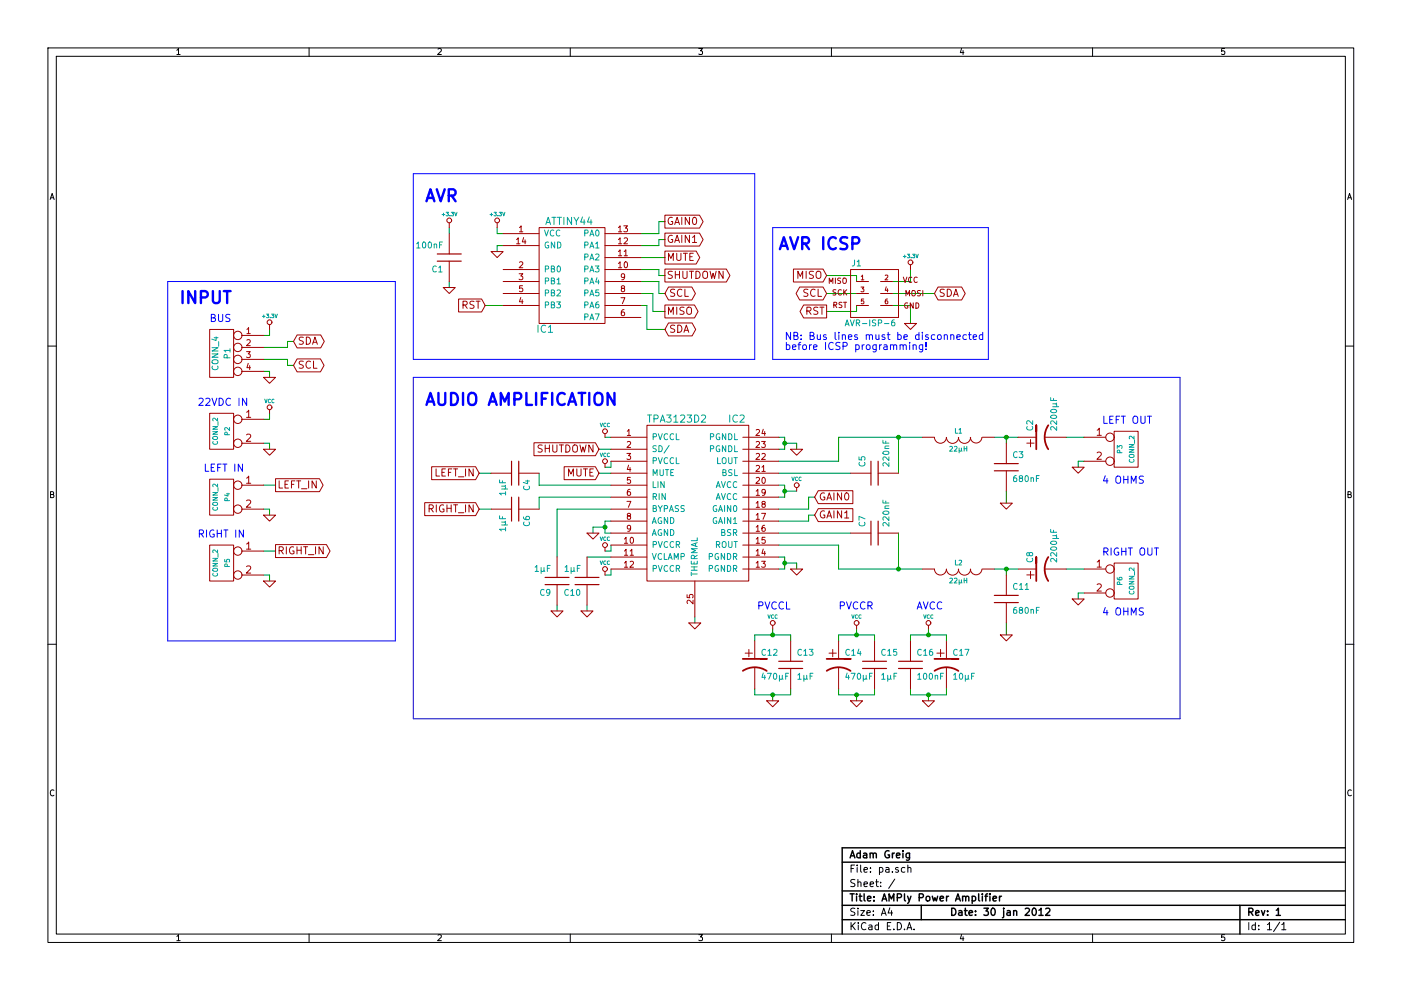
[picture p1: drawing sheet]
EESchema Schematic File Version 2  date Mon 30 Jan 2012 23:05:08 GMT
LIBS:power
LIBS:device
LIBS:transistors
LIBS:conn
LIBS:linear
LIBS:regul
LIBS:74xx
LIBS:cmos4000
LIBS:adc-dac
LIBS:memory
LIBS:xilinx
LIBS:special
LIBS:microcontrollers
LIBS:dsp
LIBS:microchip
LIBS:analog_switches
LIBS:motorola
LIBS:texas
LIBS:intel
LIBS:audio
LIBS:interface
LIBS:digital-audio
LIBS:philips
LIBS:display
LIBS:cypress
LIBS:siliconi
LIBS:opto
LIBS:atmel
LIBS:contrib
LIBS:valves
LIBS:amp1
LIBS:amp-cache
EELAYER 24  0
EELAYER END
$Descr A4 11700 8267
Sheet 1 1
Title "AMPly Power Amplifier"
Date "30 jan 2012"
Rev "1"
Comp "Adam Greig"
Comment1 ""
Comment2 ""
Comment3 ""
Comment4 ""
$EndDescr
$Comp
L CP1 C17
U 1 1
P 7900 5550
F 0 "C17" H 7950 5650 50  0000 L CNN
F 1 "10µF" H 7950 5450 50  0000 L CNN
F 2 "RADIAL1.5" H 7900 5550 60  0001 C CNN
F 4 "9692363" H 7900 5550 60  0001 C CNN "Farnell"
	1    7900 5550
	1    0    0    -1  
$EndComp
Wire Wire Line
	2450 2850 2400 2850
Wire Wire Line
	2400 2850 2400 2900
Wire Wire Line
	2400 2900 2200 2900
Wire Wire Line
	2200 4600 2300 4600
Wire Wire Line
	5100 4050 4500 4050
Wire Wire Line
	4500 4050 4500 3950
Wire Wire Line
	4000 4250 4100 4250
Connection ~ 7750 5800
Wire Wire Line
	7900 5750 7900 5800
Wire Wire Line
	7900 5800 7600 5800
Connection ~ 7750 5300
Wire Wire Line
	7900 5350 7900 5300
Wire Wire Line
	7900 5300 7600 5300
Wire Wire Line
	6800 4150 6750 4150
Wire Wire Line
	6750 4150 6750 4250
Wire Wire Line
	6750 4250 6500 4250
Connection ~ 7150 5800
Wire Wire Line
	7300 5750 7300 5800
Wire Wire Line
	7300 5800 7000 5800
Connection ~ 7150 5300
Wire Wire Line
	7300 5300 7000 5300
Wire Wire Line
	7300 5300 7300 5350
Wire Bus Line
	9850 3150 9850 6000
Wire Bus Line
	9850 6000 3450 6000
Wire Bus Line
	3450 6000 3450 3150
Wire Wire Line
	6450 5800 6450 5850
Wire Wire Line
	6300 5750 6300 5800
Wire Wire Line
	6450 5300 6450 5250
Wire Wire Line
	6300 5350 6300 5300
Wire Wire Line
	2200 3700 2250 3700
Wire Wire Line
	5100 3850 5100 3900
Wire Wire Line
	5100 3900 5050 3900
Wire Wire Line
	5050 4600 5100 4600
Wire Wire Line
	5100 4600 5100 4550
Wire Wire Line
	4950 4450 4950 4400
Wire Wire Line
	4950 4400 5050 4400
Wire Wire Line
	5100 4450 5050 4450
Wire Wire Line
	6650 4750 6650 4700
Wire Wire Line
	6650 4700 6550 4700
Wire Wire Line
	6500 4750 6550 4750
Wire Wire Line
	6550 4100 6650 4100
Wire Wire Line
	6500 4150 6550 4150
Wire Wire Line
	6650 3750 6650 3700
Wire Wire Line
	6650 3700 6550 3700
Wire Wire Line
	6500 3750 6550 3750
Wire Wire Line
	4650 5050 4650 5100
Wire Wire Line
	4900 5050 4900 5100
Wire Wire Line
	5000 3950 5100 3950
Wire Notes Line
	3450 3150 9850 3150
Wire Notes Line
	6300 1450 3450 1450
Wire Notes Line
	6300 1450 6300 3000
Wire Notes Line
	6300 3000 3450 3000
Wire Notes Line
	3450 3000 3450 1450
Wire Notes Line
	3300 2350 1400 2350
Wire Notes Line
	3300 2350 3300 5350
Wire Notes Line
	3300 5350 1400 5350
Wire Notes Line
	1400 5350 1400 2350
Wire Wire Line
	5550 2000 5500 2000
Wire Wire Line
	5500 2000 5500 2050
Wire Wire Line
	5500 2050 5350 2050
Wire Wire Line
	5550 2300 5500 2300
Wire Wire Line
	5500 2300 5500 2250
Wire Wire Line
	5500 2250 5350 2250
Wire Wire Line
	5550 2600 5450 2600
Wire Wire Line
	5450 2600 5450 2450
Wire Wire Line
	5450 2450 5350 2450
Wire Wire Line
	7150 2550 7150 2600
Wire Wire Line
	7150 2600 6900 2600
Wire Wire Line
	7450 2450 7800 2450
Wire Wire Line
	4050 2550 4200 2550
Wire Wire Line
	3750 2350 3750 2400
Wire Wire Line
	4150 1900 4150 1950
Wire Wire Line
	4150 1950 4200 1950
Wire Wire Line
	6500 3950 7100 3950
Connection ~ 7500 4750
Wire Wire Line
	7500 4450 7500 4750
Wire Wire Line
	7700 4750 7000 4750
Wire Wire Line
	7000 4750 7000 4550
Wire Wire Line
	7000 4550 6500 4550
Wire Wire Line
	8300 4750 8500 4750
Wire Wire Line
	8400 4100 8400 4200
Wire Wire Line
	8300 3650 8500 3650
Wire Wire Line
	9050 4750 8900 4750
Wire Wire Line
	9000 3900 9000 3850
Wire Wire Line
	9000 3850 9050 3850
Wire Wire Line
	2250 4300 2250 4250
Wire Wire Line
	2250 4250 2200 4250
Wire Wire Line
	2250 3700 2250 3750
Wire Wire Line
	2250 3450 2250 3500
Wire Wire Line
	2200 4800 2250 4800
Wire Wire Line
	2250 4800 2250 4850
Wire Wire Line
	5800 5150 5800 5200
Wire Wire Line
	9050 4950 9000 4950
Wire Wire Line
	9000 4950 9000 5000
Wire Wire Line
	9050 3650 8900 3650
Wire Wire Line
	6500 3850 7000 3850
Wire Wire Line
	7000 3850 7000 3650
Wire Wire Line
	7000 3650 7700 3650
Wire Wire Line
	8400 3700 8400 3650
Connection ~ 8400 3650
Wire Wire Line
	8400 5200 8400 5300
Wire Wire Line
	8400 4800 8400 4750
Connection ~ 8400 4750
Wire Wire Line
	7500 3950 7500 3650
Connection ~ 7500 3650
Wire Wire Line
	6500 4450 7100 4450
Wire Wire Line
	2200 3100 2250 3100
Wire Wire Line
	2250 3100 2250 3150
Wire Wire Line
	4200 2050 4150 2050
Wire Wire Line
	4150 2050 4150 2100
Wire Wire Line
	7450 2550 7600 2550
Wire Wire Line
	7600 2550 7600 2700
Wire Wire Line
	2200 2800 2250 2800
Wire Wire Line
	2250 2800 2250 2750
Wire Wire Line
	3750 1950 3750 1900
Wire Wire Line
	7450 2350 7600 2350
Wire Wire Line
	7600 2350 7600 2250
Wire Wire Line
	6900 2450 7150 2450
Wire Wire Line
	6900 2300 7150 2300
Wire Wire Line
	7150 2300 7150 2350
Wire Wire Line
	5350 2550 5400 2550
Wire Wire Line
	5400 2550 5400 2750
Wire Wire Line
	5400 2750 5550 2750
Wire Wire Line
	5350 2350 5500 2350
Wire Wire Line
	5500 2350 5500 2450
Wire Wire Line
	5500 2450 5550 2450
Wire Wire Line
	5350 2150 5550 2150
Wire Wire Line
	5350 1950 5500 1950
Wire Wire Line
	5500 1950 5500 1850
Wire Wire Line
	5500 1850 5550 1850
Wire Notes Line
	6450 3000 6450 1900
Wire Notes Line
	6450 3000 8250 3000
Wire Notes Line
	8250 3000 8250 1900
Wire Notes Line
	8250 1900 6450 1900
Wire Wire Line
	5000 3750 5100 3750
Wire Wire Line
	5100 3650 5050 3650
Wire Wire Line
	5100 4650 4900 4650
Wire Wire Line
	5100 4250 4650 4250
Wire Wire Line
	4650 4250 4650 4650
Wire Wire Line
	6500 3650 6550 3650
Wire Wire Line
	6550 3650 6550 3750
Connection ~ 6550 3700
Wire Wire Line
	6500 4050 6550 4050
Wire Wire Line
	6550 4050 6550 4150
Connection ~ 6550 4100
Wire Wire Line
	6500 4650 6550 4650
Wire Wire Line
	6550 4650 6550 4750
Connection ~ 6550 4700
Wire Wire Line
	5100 4350 5050 4350
Wire Wire Line
	5050 4350 5050 4450
Connection ~ 5050 4400
Wire Wire Line
	5100 4750 5100 4800
Wire Wire Line
	2250 3500 2200 3500
Wire Wire Line
	5100 4800 5050 4800
Wire Wire Line
	6300 5300 6600 5300
Wire Wire Line
	6600 5300 6600 5350
Connection ~ 6450 5300
Wire Wire Line
	6300 5800 6600 5800
Wire Wire Line
	6600 5800 6600 5750
Connection ~ 6450 5800
Wire Wire Line
	7000 5300 7000 5350
Wire Wire Line
	7150 5300 7150 5250
Wire Wire Line
	7000 5800 7000 5750
Wire Wire Line
	7150 5800 7150 5850
Wire Wire Line
	6500 4350 6750 4350
Wire Wire Line
	6750 4350 6750 4300
Wire Wire Line
	6750 4300 6800 4300
Wire Wire Line
	7600 5300 7600 5350
Wire Wire Line
	7750 5300 7750 5250
Wire Wire Line
	7600 5800 7600 5750
Wire Wire Line
	7750 5800 7750 5850
Wire Wire Line
	4000 3950 4100 3950
Wire Wire Line
	4500 4250 4500 4150
Wire Wire Line
	4500 4150 5100 4150
Wire Wire Line
	2200 4050 2300 4050
Wire Wire Line
	2200 3000 2400 3000
Wire Wire Line
	2400 3000 2400 3050
Wire Wire Line
	2400 3050 2450 3050
Text GLabel 4000 4250 0    60   Input ~ 0
RIGHT_IN
Text GLabel 4000 3950 0    60   Input ~ 0
LEFT_IN
Text GLabel 2300 4600 2    60   Output ~ 0
RIGHT_IN
Text GLabel 2300 4050 2    60   Output ~ 0
LEFT_IN
Text Notes 9200 5150 0    60   ~ 0
4 OHMS
Text Notes 9200 4050 0    60   ~ 0
4 OHMS
Text Notes 7650 5100 0    60   ~ 0
AVCC
Text Notes 7000 5100 0    60   ~ 0
PVCCR
Text Notes 6600 5100 2    60   ~ 0
PVCCL
$Comp
L GND #PWR01
U 1 1
P 7750 5850
F 0 "#PWR01" H 7750 5850 30  0001 C CNN
F 1 "GND" H 7750 5780 30  0001 C CNN
	1    7750 5850
	1    0    0    -1  
$EndComp
$Comp
L VCC #PWR02
U 1 1
P 7750 5250
F 0 "#PWR02" H 7750 5350 30  0001 C CNN
F 1 "VCC" H 7750 5350 30  0000 C CNN
	1    7750 5250
	1    0    0    -1  
$EndComp
$Comp
L GND #PWR03
U 1 1
P 7150 5850
F 0 "#PWR03" H 7150 5850 30  0001 C CNN
F 1 "GND" H 7150 5780 30  0001 C CNN
	1    7150 5850
	1    0    0    -1  
$EndComp
$Comp
L VCC #PWR04
U 1 1
P 7150 5250
F 0 "#PWR04" H 7150 5350 30  0001 C CNN
F 1 "VCC" H 7150 5350 30  0000 C CNN
	1    7150 5250
	1    0    0    -1  
$EndComp
$Comp
L GND #PWR05
U 1 1
P 6450 5850
F 0 "#PWR05" H 6450 5850 30  0001 C CNN
F 1 "GND" H 6450 5780 30  0001 C CNN
	1    6450 5850
	1    0    0    -1  
$EndComp
$Comp
L VCC #PWR06
U 1 1
P 6450 5250
F 0 "#PWR06" H 6450 5350 30  0001 C CNN
F 1 "VCC" H 6450 5350 30  0000 C CNN
	1    6450 5250
	1    0    0    -1  
$EndComp
$Comp
L VCC #PWR07
U 1 1
P 5050 3900
F 0 "#PWR07" H 5050 4000 30  0001 C CNN
F 1 "VCC" H 5050 4000 30  0000 C CNN
	1    5050 3900
	1    0    0    -1  
$EndComp
$Comp
L VCC #PWR08
U 1 1
P 5050 4800
F 0 "#PWR08" H 5050 4900 30  0001 C CNN
F 1 "VCC" H 5050 4900 30  0000 C CNN
	1    5050 4800
	1    0    0    -1  
$EndComp
$Comp
L TPA3123D2 IC2
U 1 1
P 5800 4150
F 0 "IC2" H 6150 4800 60  0000 C CNN
F 1 "TPA3123D2" H 5650 4800 60  0000 C CNN
F 2 "24HPSSOP" H 6210 4860 60  0001 C CNN
F 4 "1632099" H 5800 4150 60  0001 C CNN "Farnell"
	1    5800 4150
	1    0    0    -1  
$EndComp
$Comp
L VCC #PWR09
U 1 1
P 5050 4600
F 0 "#PWR09" H 5050 4700 30  0001 C CNN
F 1 "VCC" H 5050 4700 30  0000 C CNN
	1    5050 4600
	1    0    0    -1  
$EndComp
Text Notes 6550 2850 0    60   ~ 0
NB: Bus lines must be disconnected\nbefore ICSP programming!
Text GLabel 6800 4300 2    60   Input ~ 0
GAIN1
Text GLabel 6800 4150 2    60   Input ~ 0
GAIN0
Text GLabel 5000 3950 0    60   Input ~ 0
MUTE
Text GLabel 5000 3750 0    60   Input ~ 0
SHUTDOWN
Text Notes 1500 2550 0    100  ~ 20
INPUT
Text Notes 3550 3400 0    100  ~ 20
AUDIO AMPLIFICATION
Text Notes 3550 1700 0    100  ~ 20
AVR
Text Notes 6500 2100 0    100  ~ 20
AVR ICSP
Text GLabel 5550 2000 2    60   Output ~ 0
GAIN1
Text GLabel 5550 1850 2    60   Output ~ 0
GAIN0
Text GLabel 5550 2150 2    60   Output ~ 0
MUTE
Text GLabel 5550 2300 2    60   Output ~ 0
SHUTDOWN
Text GLabel 5550 2600 2    60   Output ~ 0
MISO
Text GLabel 6900 2300 0    60   Input ~ 0
MISO
Text GLabel 6900 2450 0    60   BiDi ~ 0
SCL
Text GLabel 5550 2450 2    60   BiDi ~ 0
SCL
Text GLabel 5550 2750 2    60   BiDi ~ 0
SDA
Text GLabel 4050 2550 0    60   Input ~ 0
RST
Text GLabel 6900 2600 0    60   Output ~ 0
RST
Text GLabel 7800 2450 2    60   BiDi ~ 0
SDA
Text GLabel 2450 3050 2    60   BiDi ~ 0
SCL
Text GLabel 2450 2850 2    60   BiDi ~ 0
SDA
$Comp
L +3.3V #PWR010
U 1 1
P 7600 2250
F 0 "#PWR010" H 7600 2210 30  0001 C CNN
F 1 "+3.3V" H 7600 2360 30  0000 C CNN
	1    7600 2250
	1    0    0    -1  
$EndComp
$Comp
L +3.3V #PWR011
U 1 1
P 4150 1900
F 0 "#PWR011" H 4150 1860 30  0001 C CNN
F 1 "+3.3V" H 4150 2010 30  0000 C CNN
	1    4150 1900
	1    0    0    -1  
$EndComp
$Comp
L +3.3V #PWR012
U 1 1
P 3750 1900
F 0 "#PWR012" H 3750 1860 30  0001 C CNN
F 1 "+3.3V" H 3750 2010 30  0000 C CNN
	1    3750 1900
	1    0    0    -1  
$EndComp
$Comp
L +3.3V #PWR013
U 1 1
P 2250 2750
F 0 "#PWR013" H 2250 2710 30  0001 C CNN
F 1 "+3.3V" H 2250 2860 30  0000 C CNN
	1    2250 2750
	1    0    0    -1  
$EndComp
$Comp
L GND #PWR014
U 1 1
P 7600 2700
F 0 "#PWR014" H 7600 2700 30  0001 C CNN
F 1 "GND" H 7600 2630 30  0001 C CNN
	1    7600 2700
	1    0    0    -1  
$EndComp
$Comp
L GND #PWR015
U 1 1
P 4150 2100
F 0 "#PWR015" H 4150 2100 30  0001 C CNN
F 1 "GND" H 4150 2030 30  0001 C CNN
	1    4150 2100
	1    0    0    -1  
$EndComp
$Comp
L GND #PWR016
U 1 1
P 3750 2400
F 0 "#PWR016" H 3750 2400 30  0001 C CNN
F 1 "GND" H 3750 2330 30  0001 C CNN
	1    3750 2400
	1    0    0    -1  
$EndComp
$Comp
L GND #PWR017
U 1 1
P 2250 3150
F 0 "#PWR017" H 2250 3150 30  0001 C CNN
F 1 "GND" H 2250 3080 30  0001 C CNN
	1    2250 3150
	1    0    0    -1  
$EndComp
Text Notes 1750 2700 0    60   ~ 0
BUS
$Comp
L CONN_4 P1
U 1 1
P 1850 2950
F 0 "P1" V 1800 2950 50  0000 C CNN
F 1 "CONN_4" V 1900 2950 50  0000 C CNN
F 2 "SCREWTERMINAL_5MM_4WAY" V 1750 2900 60  0001 C CNN
F 4 "9632697" H 1850 2950 60  0001 C CNN "Farnell"
	1    1850 2950
	-1   0    0    -1  
$EndComp
$Comp
L C C1
U 1 1
P 3750 2150
F 0 "C1" H 3800 2250 50  0000 L CNN
F 1 "100nF" H 3800 2050 50  0000 L CNN
F 2 "SMD0805" H 3750 2150 60  0001 C CNN
F 4 "1414664" H 3750 2150 60  0001 C CNN "Farnell"
	1    3750 2150
	-1   0    0    1   
$EndComp
$Comp
L AVR-ISP-6 J1
U 1 1
P 7300 2450
F 0 "J1" H 7150 2700 50  0000 C CNN
F 1 "AVR-ISP-6" H 7050 2175 50  0000 L BNN
F 2 "HEADER_2X3" V 6800 2450 50  0001 C CNN
F 4 "1022231" H 7300 2450 60  0001 C CNN "Farnell"
	1    7300 2450
	1    0    0    -1  
$EndComp
$Comp
L ATTINY44 IC1
U 1 1
P 4750 2300
F 0 "IC1" H 4550 1850 60  0000 C CNN
F 1 "ATTINY44" H 4750 2750 60  0000 C CNN
F 2 "SOIC14" H 4490 1790 60  0001 C CNN
F 4 "1455152" H 4750 2300 60  0001 C CNN "Farnell"
	1    4750 2300
	1    0    0    -1  
$EndComp
$Comp
L CP1 C8
U 1 1
P 8700 4750
F 0 "C8" H 8750 4850 50  0000 L CNN
F 1 "2200µF" H 8750 4650 50  0000 L CNN
F 2 "RADIAL7.5" H 8700 4750 60  0001 C CNN
F 4 "9692487" H 8700 4750 60  0001 C CNN "Farnell"
	1    8700 4750
	0    -1   -1   0   
$EndComp
$Comp
L CP1 C2
U 1 1
P 8700 3650
F 0 "C2" H 8750 3750 50  0000 L CNN
F 1 "2200µF" H 8750 3550 50  0000 L CNN
F 2 "RADIAL7.5" H 8800 3800 60  0001 C CNN
F 4 "9692487" H 8700 3650 60  0001 C CNN "Farnell"
	1    8700 3650
	0    -1   -1   0   
$EndComp
$Comp
L GND #PWR018
U 1 1
P 6650 3750
F 0 "#PWR018" H 6650 3750 30  0001 C CNN
F 1 "GND" H 6650 3680 30  0001 C CNN
	1    6650 3750
	1    0    0    -1  
$EndComp
$Comp
L GND #PWR019
U 1 1
P 6650 4750
F 0 "#PWR019" H 6650 4750 30  0001 C CNN
F 1 "GND" H 6650 4680 30  0001 C CNN
	1    6650 4750
	1    0    0    -1  
$EndComp
$Comp
L GND #PWR020
U 1 1
P 8400 5300
F 0 "#PWR020" H 8400 5300 30  0001 C CNN
F 1 "GND" H 8400 5230 30  0001 C CNN
	1    8400 5300
	1    0    0    -1  
$EndComp
$Comp
L C C7
U 1 1
P 7300 4450
F 0 "C7" H 7350 4550 50  0000 L CNN
F 1 "220nF" H 7350 4350 50  0000 L CNN
F 2 "SMD0805" H 7400 4600 60  0001 C CNN
F 4 "1288273" H 7300 4450 60  0001 C CNN "Farnell"
	1    7300 4450
	0    -1   -1   0   
$EndComp
$Comp
L C C5
U 1 1
P 7300 3950
F 0 "C5" H 7350 4050 50  0000 L CNN
F 1 "220nF" H 7350 3850 50  0000 L CNN
F 2 "SMD0805" H 7400 4100 60  0001 C CNN
F 4 "1288273" H 7300 3950 60  0001 C CNN "Farnell"
	1    7300 3950
	0    -1   -1   0   
$EndComp
$Comp
L VCC #PWR021
U 1 1
P 6650 4100
F 0 "#PWR021" H 6650 4200 30  0001 C CNN
F 1 "VCC" H 6650 4200 30  0000 C CNN
	1    6650 4100
	1    0    0    -1  
$EndComp
$Comp
L VCC #PWR022
U 1 1
P 5050 3650
F 0 "#PWR022" H 5050 3750 30  0001 C CNN
F 1 "VCC" H 5050 3750 30  0000 C CNN
	1    5050 3650
	1    0    0    -1  
$EndComp
$Comp
L GND #PWR023
U 1 1
P 8400 4200
F 0 "#PWR023" H 8400 4200 30  0001 C CNN
F 1 "GND" H 8400 4130 30  0001 C CNN
	1    8400 4200
	1    0    0    -1  
$EndComp
$Comp
L C C11
U 1 1
P 8400 5000
F 0 "C11" H 8450 5100 50  0000 L CNN
F 1 "680nF" H 8450 4900 50  0000 L CNN
F 2 "SMD0805" H 8400 5000 60  0001 C CNN
F 4 "1414702" H 8400 5000 60  0001 C CNN "Farnell"
	1    8400 5000
	1    0    0    -1  
$EndComp
$Comp
L C C3
U 1 1
P 8400 3900
F 0 "C3" H 8450 4000 50  0000 L CNN
F 1 "680nF" H 8450 3800 50  0000 L CNN
F 2 "SMD0805" H 8400 3900 60  0001 C CNN
F 4 "1414702" H 8400 3900 60  0001 C CNN "Farnell"
	1    8400 3900
	1    0    0    -1  
$EndComp
$Comp
L GND #PWR024
U 1 1
P 9000 3900
F 0 "#PWR024" H 9000 3900 30  0001 C CNN
F 1 "GND" H 9000 3830 30  0001 C CNN
	1    9000 3900
	1    0    0    -1  
$EndComp
$Comp
L GND #PWR025
U 1 1
P 9000 5000
F 0 "#PWR025" H 9000 5000 30  0001 C CNN
F 1 "GND" H 9000 4930 30  0001 C CNN
	1    9000 5000
	1    0    0    -1  
$EndComp
Text Notes 9200 4650 0    60   ~ 0
RIGHT OUT
Text Notes 9200 3550 0    60   ~ 0
LEFT OUT
$Comp
L INDUCTOR L1
U 1 1
P 8000 3650
F 0 "L1" V 7950 3650 40  0000 C CNN
F 1 "22µH" V 8100 3650 40  0000 C CNN
F 2 "SMD1206" H 8000 3650 60  0001 C CNN
F 4 "1711862" H 8000 3650 60  0001 C CNN "Farnell"
	1    8000 3650
	0    1    1    0   
$EndComp
$Comp
L INDUCTOR L2
U 1 1
P 8000 4750
F 0 "L2" V 7950 4750 40  0000 C CNN
F 1 "22µH" V 8100 4750 40  0000 C CNN
F 2 "SMD1206" H 8000 4750 60  0001 C CNN
F 4 "1711862" H 8000 4750 60  0001 C CNN "Farnell"
	1    8000 4750
	0    1    1    0   
$EndComp
$Comp
L C C16
U 1 1
P 7600 5550
F 0 "C16" H 7650 5650 50  0000 L CNN
F 1 "100nF" H 7650 5450 50  0000 L CNN
F 2 "SMD0805" H 7600 5550 60  0001 C CNN
F 4 "1414664" H 7600 5550 60  0001 C CNN "Farnell"
	1    7600 5550
	1    0    0    -1  
$EndComp
$Comp
L GND #PWR026
U 1 1
P 4950 4450
F 0 "#PWR026" H 4950 4450 30  0001 C CNN
F 1 "GND" H 4950 4380 30  0001 C CNN
	1    4950 4450
	1    0    0    -1  
$EndComp
$Comp
L GND #PWR027
U 1 1
P 4900 5100
F 0 "#PWR027" H 4900 5100 30  0001 C CNN
F 1 "GND" H 4900 5030 30  0001 C CNN
	1    4900 5100
	1    0    0    -1  
$EndComp
$Comp
L GND #PWR028
U 1 1
P 4650 5100
F 0 "#PWR028" H 4650 5100 30  0001 C CNN
F 1 "GND" H 4650 5030 30  0001 C CNN
	1    4650 5100
	1    0    0    -1  
$EndComp
$Comp
L GND #PWR029
U 1 1
P 5800 5200
F 0 "#PWR029" H 5800 5200 30  0001 C CNN
F 1 "GND" H 5800 5130 30  0001 C CNN
	1    5800 5200
	1    0    0    -1  
$EndComp
$Comp
L C C15
U 1 1
P 7300 5550
F 0 "C15" H 7350 5650 50  0000 L CNN
F 1 "1µF" H 7350 5450 50  0000 L CNN
F 2 "SMD0805" H 7400 5700 60  0001 C CNN
F 4 "1735541" H 7300 5550 60  0001 C CNN "Farnell"
	1    7300 5550
	1    0    0    -1  
$EndComp
$Comp
L C C10
U 1 1
P 4900 4850
F 0 "C10" H 4950 4950 50  0000 L CNN
F 1 "1µF" H 4950 4750 50  0000 L CNN
F 2 "SMD0805" H 5000 5000 60  0001 C CNN
F 4 "1735541" H 4900 4850 60  0001 C CNN "Farnell"
	1    4900 4850
	-1   0    0    1   
$EndComp
$Comp
L C C9
U 1 1
P 4650 4850
F 0 "C9" H 4700 4950 50  0000 L CNN
F 1 "1µF" H 4700 4750 50  0000 L CNN
F 2 "SMD0805" H 4750 5000 60  0001 C CNN
F 4 "1735541" H 4650 4850 60  0001 C CNN "Farnell"
	1    4650 4850
	-1   0    0    1   
$EndComp
$Comp
L C C13
U 1 1
P 6600 5550
F 0 "C13" H 6650 5650 50  0000 L CNN
F 1 "1µF" H 6650 5450 50  0000 L CNN
F 2 "SMD0805" H 6600 5550 60  0001 C CNN
	1    6600 5550
	1    0    0    -1  
$EndComp
$Comp
L CP1 C14
U 1 1
P 7000 5550
F 0 "C14" H 7050 5650 50  0000 L CNN
F 1 "470µF" H 7050 5450 50  0000 L CNN
F 2 "RADIAL5" H 7000 5550 60  0001 C CNN
F 4 "1848466" H 7000 5550 60  0001 C CNN "Farnell"
	1    7000 5550
	1    0    0    -1  
$EndComp
$Comp
L CP1 C12
U 1 1
P 6300 5550
F 0 "C12" H 6350 5650 50  0000 L CNN
F 1 "470µF" H 6350 5450 50  0000 L CNN
F 2 "RADIAL5" H 6300 5550 60  0001 C CNN
F 4 "1848466" H 6300 5550 60  0001 C CNN "Farnell"
	1    6300 5550
	1    0    0    -1  
$EndComp
$Comp
L GND #PWR030
U 1 1
P 2250 4850
F 0 "#PWR030" H 2250 4850 30  0001 C CNN
F 1 "GND" H 2250 4780 30  0001 C CNN
	1    2250 4850
	1    0    0    -1  
$EndComp
$Comp
L GND #PWR031
U 1 1
P 2250 4300
F 0 "#PWR031" H 2250 4300 30  0001 C CNN
F 1 "GND" H 2250 4230 30  0001 C CNN
	1    2250 4300
	1    0    0    -1  
$EndComp
$Comp
L C C6
U 1 1
P 4300 4250
F 0 "C6" H 4350 4350 50  0000 L CNN
F 1 "1µF" H 4350 4150 50  0000 L CNN
F 2 "SMD0805" H 4400 4400 60  0001 C CNN
	1    4300 4250
	0    1    1    0   
$EndComp
Text Notes 1650 4500 0    60   ~ 0
RIGHT IN
Text Notes 1700 3950 0    60   ~ 0
LEFT IN
Text Notes 1650 3400 0    60   ~ 0
22VDC IN
$Comp
L VCC #PWR032
U 1 1
P 2250 3450
F 0 "#PWR032" H 2250 3550 30  0001 C CNN
F 1 "VCC" H 2250 3550 30  0000 C CNN
	1    2250 3450
	1    0    0    -1  
$EndComp
$Comp
L GND #PWR033
U 1 1
P 2250 3750
F 0 "#PWR033" H 2250 3750 30  0001 C CNN
F 1 "GND" H 2250 3680 30  0001 C CNN
	1    2250 3750
	1    0    0    -1  
$EndComp
$Comp
L CONN_2 P2
U 1 1
P 1850 3600
F 0 "P2" V 1800 3600 40  0000 C CNN
F 1 "CONN_2" V 1900 3600 40  0000 C CNN
F 2 "SCREWTERMINAL_5MM_2WAY" V 1760 3560 60  0001 C CNN
F 4 "9632670" H 1850 3600 60  0001 C CNN "Farnell"
	1    1850 3600
	-1   0    0    -1  
$EndComp
$Comp
L CONN_2 P4
U 1 1
P 1850 4150
F 0 "P4" V 1800 4150 40  0000 C CNN
F 1 "CONN_2" V 1900 4150 40  0000 C CNN
F 2 "SCREWTERMINAL_5MM_2WAY" V 1760 4110 60  0001 C CNN
F 4 "9632670" H 1850 4150 60  0001 C CNN "Farnell"
	1    1850 4150
	-1   0    0    -1  
$EndComp
$Comp
L CONN_2 P5
U 1 1
P 1850 4700
F 0 "P5" V 1800 4700 40  0000 C CNN
F 1 "CONN_2" V 1900 4700 40  0000 C CNN
F 2 "SCREWTERMINAL_5MM_2WAY" V 1760 4660 60  0001 C CNN
F 4 "9632670" H 1850 4700 60  0001 C CNN "Farnell"
	1    1850 4700
	-1   0    0    -1  
$EndComp
$Comp
L CONN_2 P3
U 1 1
P 9400 3750
F 0 "P3" V 9350 3750 40  0000 C CNN
F 1 "CONN_2" V 9450 3750 40  0000 C CNN
F 2 "SCREWTERMINAL_5MM_2WAY" V 9310 3710 60  0001 C CNN
F 4 "9632670" H 9400 3750 60  0001 C CNN "Farnell"
	1    9400 3750
	1    0    0    -1  
$EndComp
$Comp
L CONN_2 P6
U 1 1
P 9400 4850
F 0 "P6" V 9350 4850 40  0000 C CNN
F 1 "CONN_2" V 9450 4850 40  0000 C CNN
F 2 "SCREWTERMINAL_5MM_2WAY" V 9310 4810 60  0001 C CNN
F 4 "9632670" H 9400 4850 60  0001 C CNN "Farnell"
	1    9400 4850
	1    0    0    -1  
$EndComp
$Comp
L C C4
U 1 1
P 4300 3950
F 0 "C4" H 4350 4050 50  0000 L CNN
F 1 "1µF" H 4350 3850 50  0000 L CNN
F 2 "SMD0805" H 4400 4100 60  0001 C CNN
	1    4300 3950
	0    1    1    0   
$EndComp
$EndSCHEMATC
